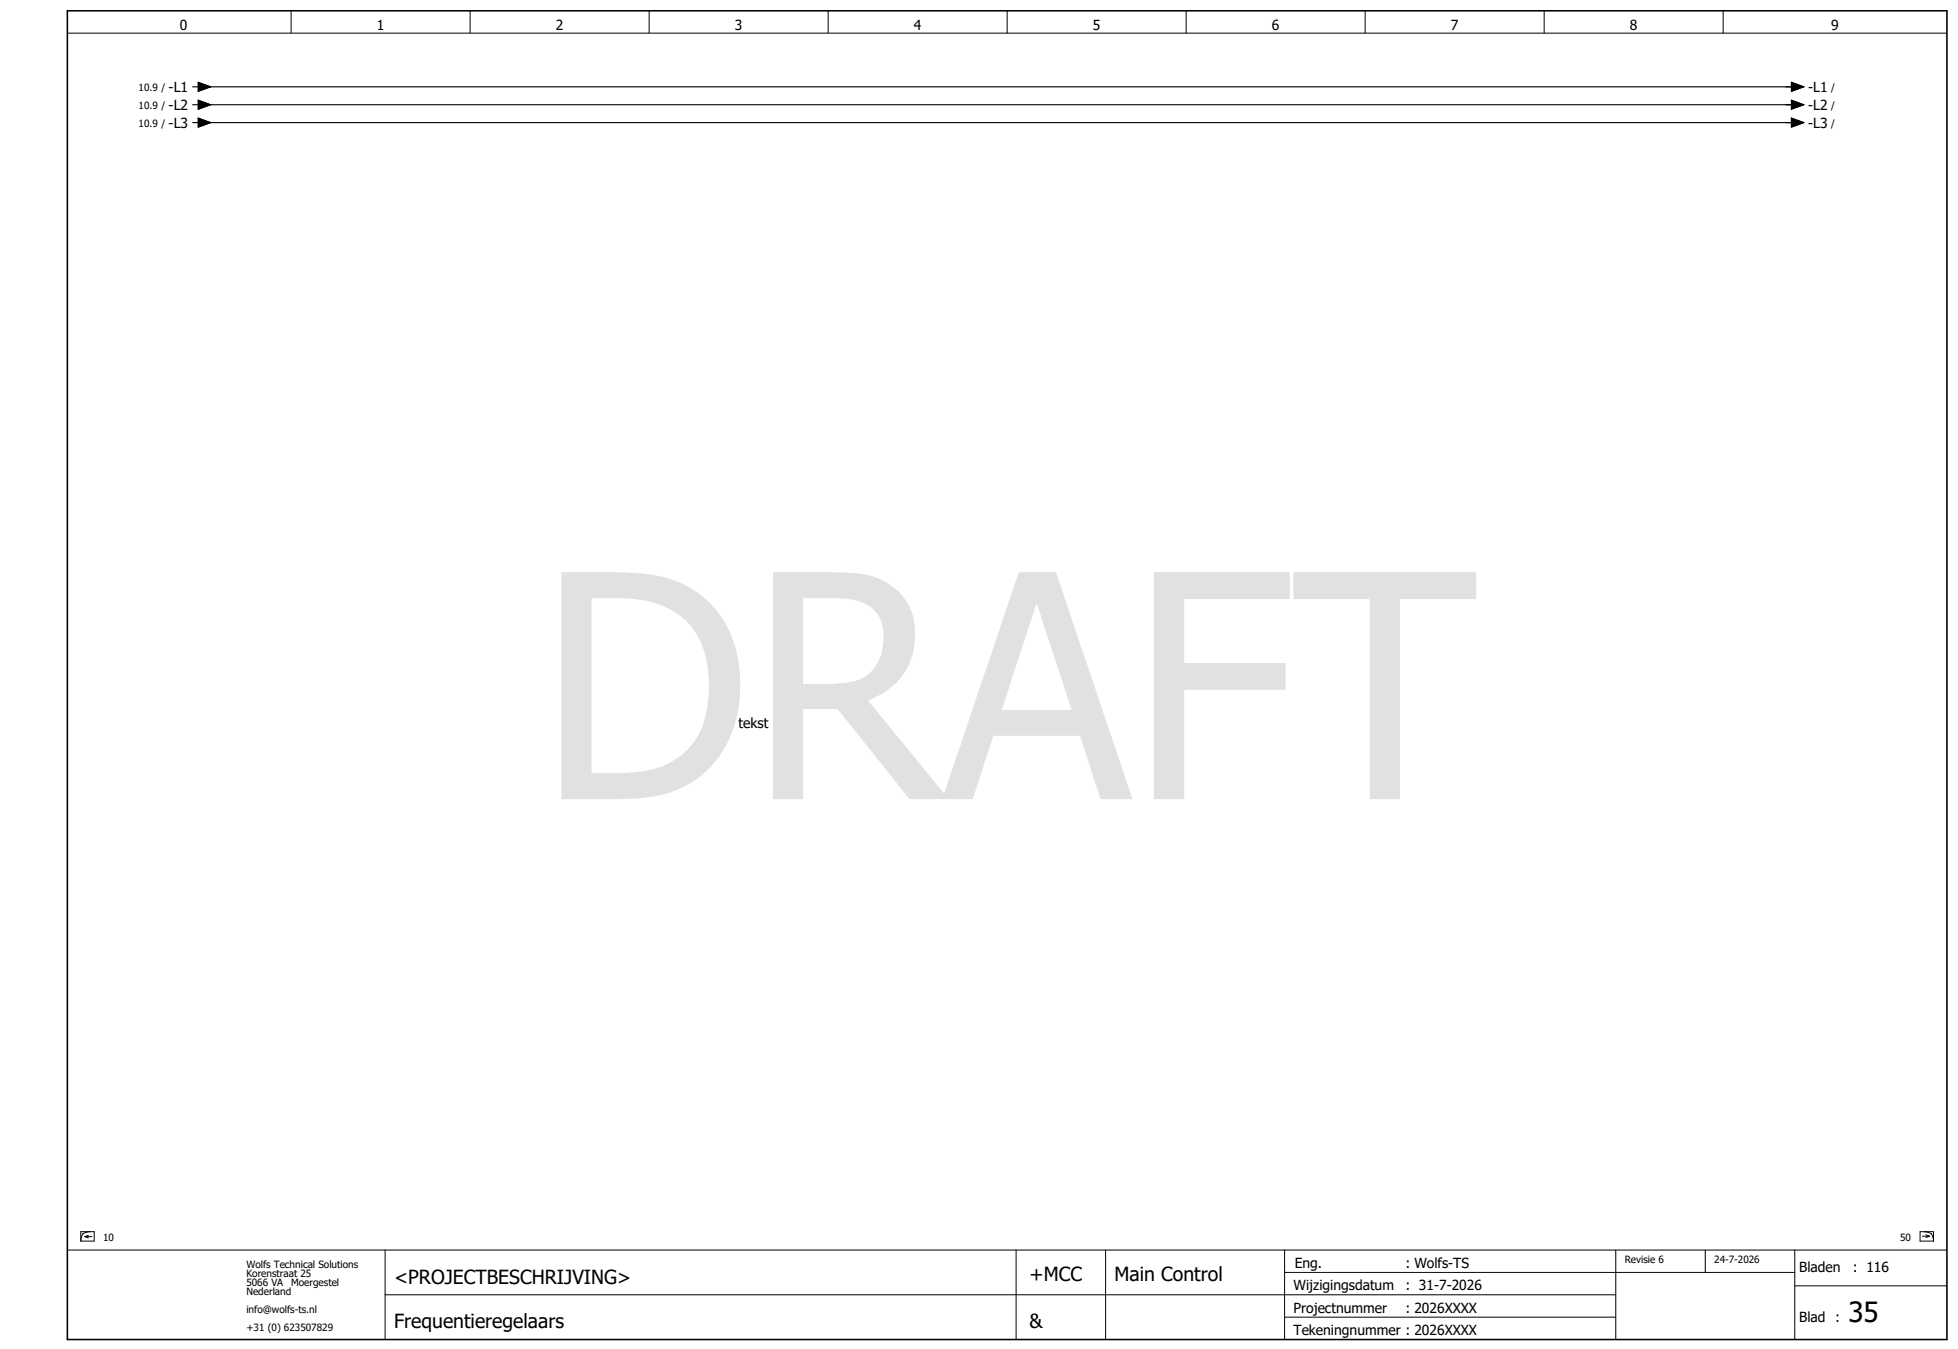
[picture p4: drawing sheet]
<svg xmlns="http://www.w3.org/2000/svg" width="438mm" height="302mm" viewBox="0 0 438 302" stroke-linecap="round" stroke-linejoin="round" font-family="sans-serif">
<g fill="none" stroke="#000" stroke-width=".22">
<path d="M15.1 7.4h420M65.1 2.4v5M105.1 2.4v5M145.1 2.4v5M185.1 2.4v5M225.1 2.4v5M265.1 2.4v5M305.1 2.4v5M345.1 2.4v5M385.1 2.4v5M15.1 279.4h420M18.1 275.3h3v2.1h-3z"/>
<path d="M18.5 275.8l-.3 .8-.1 .8M19 276.4h1.6M19 276.4l.8 .3M19.8 276.1l-.8 .3M20.2 275.3l-.9 .1-.8 .4M86.1 279.4v20M227.1 279.4v20M247.1 279.4v20M287.1 279.4v20M361.1 279.4v20M381.1 279.4v5M401.1 279.4v20"/>
<path d="M429.1 275.3h3v2.1h-3zM429.6 276.3h1.6M430 275.3l.8 .1 .8 .4M430.4 276l.8 .3M431.2 276.3l-.8 .3M431.6 275.8l.3 .8 .2 .8M86.1 289.4h275M287.1 284.4h114M287.1 294.4h74M401.1 287.4h34"/>
</g>
<path d="M15.1 2.4h420v297h-420z" fill="none" stroke="#000" stroke-width=".35"/>
<path d="M43.1 19.4h1.2M44.3 18.4l2.8 1-2.8 1zM45.1 19.4h356M400.3 18.4l2.8 1-2.8 1zM43.1 23.4h1.2M43.1 27.4h1.2M44.3 22.4l2.8 1-2.8 1zM44.3 26.4l2.8 1-2.8 1zM45.1 23.4h356M45.1 27.4h356M400.3 22.4l2.8 1-2.8 1zM400.3 26.4l2.8 1-2.8 1z" fill="none" stroke="#000" stroke-width=".25"/>
<path d="M44.3 18.4l2.8 1-2.8 1zM400.3 18.4l2.8 1-2.8 1zM44.3 22.4l2.8 1-2.8 1zM44.3 26.4l2.8 1-2.8 1zM400.3 22.4l2.8 1-2.8 1zM400.3 26.4l2.8 1-2.8 1z" fill="#000" stroke="#000" stroke-width=".22"/>
<text font-size="69.7" fill="#e1e1e1" x="120.3" y="178.6">DRAFT</text>
<text font-size="6.2" x="413.1" y="295.4">35</text>
<g font-size="4.3">
<text x="88.1" y="286.9">&lt;PROJECTBESCHRIJVING&gt;</text>
<text x="230.1" y="286.4">+MCC</text>
<text x="249.1" y="286.4">Main Control</text>
<text x="88.1" y="296.9">Frequentieregelaars</text>
<text x="230.1" y="296.9">&amp;</text>
</g>
<g font-size="3.1">
<text x="40.2" y="6.8">0</text>
<text x="84.2" y="6.8">1</text>
<text x="124.2" y="6.8">2</text>
<text x="164.2" y="6.8">3</text>
<text x="204.2" y="6.8">4</text>
<text x="244.2" y="6.8">5</text>
<text x="284.2" y="6.8">6</text>
<text x="324.2" y="6.8">7</text>
<text x="364.2" y="6.8">8</text>
<text x="409.2" y="6.8">9</text>
<text x="37.7" y="20.6">-L1</text>
<text x="404.1" y="20.6">-L1</text>
<text x="37.7" y="24.6">-L2</text>
<text x="37.7" y="28.6">-L3</text>
<text x="404.1" y="24.6">-L2</text>
<text x="404.1" y="28.6">-L3</text>
<text x="165.1" y="162.8">tekst</text>
<text x="289.3" y="283.4">Eng.</text>
<text x="314.1" y="283.4">: Wolfs-TS</text>
<text x="402.1" y="284.4">Bladen</text>
<text x="414.1" y="284.4">: 116</text>
<text x="289.1" y="288.4">Wijzigingsdatum</text>
<text x="289.1" y="293.4">Projectnummer</text>
<text x="314.1" y="288.4">: 31-7-2026</text>
<text x="314.1" y="293.4">: 2026XXXX</text>
<text x="289.1" y="298.4">Tekeningnummer : 2026XXXX</text>
<text x="402.1" y="295.4">Blad :</text>
</g>
<g font-size="2.2">
<text x="31" y="20.3">10.9 /</text>
<text x="409.2" y="20.3">/</text>
<text x="31" y="24.3">10.9 /</text>
<text x="31" y="28.3">10.9 /</text>
<text x="409.2" y="24.3">/</text>
<text x="409.2" y="28.3">/</text>
<text x="23.1" y="277.4">10</text>
<text x="424.6" y="277.4">50</text>
<text x="55.1" y="283.4">Wolfs Technical Solutions</text>
<text x="55.1" y="285.4">Korenstraat 25</text>
<text x="55.1" y="287.4">5066 VA</text>
<text x="65.1" y="287.4">Moergestel</text>
<text x="363.1" y="282.4">Revisie 6</text>
<text x="383.1" y="282.4">24-7-2026</text>
<text x="55.1" y="289.4">Nederland</text>
<text x="55.1" y="293.4">info@wolfs-ts.nl</text>
<text x="55.1" y="297.4">+31 (0) 623507829</text>
</g>
</svg>
